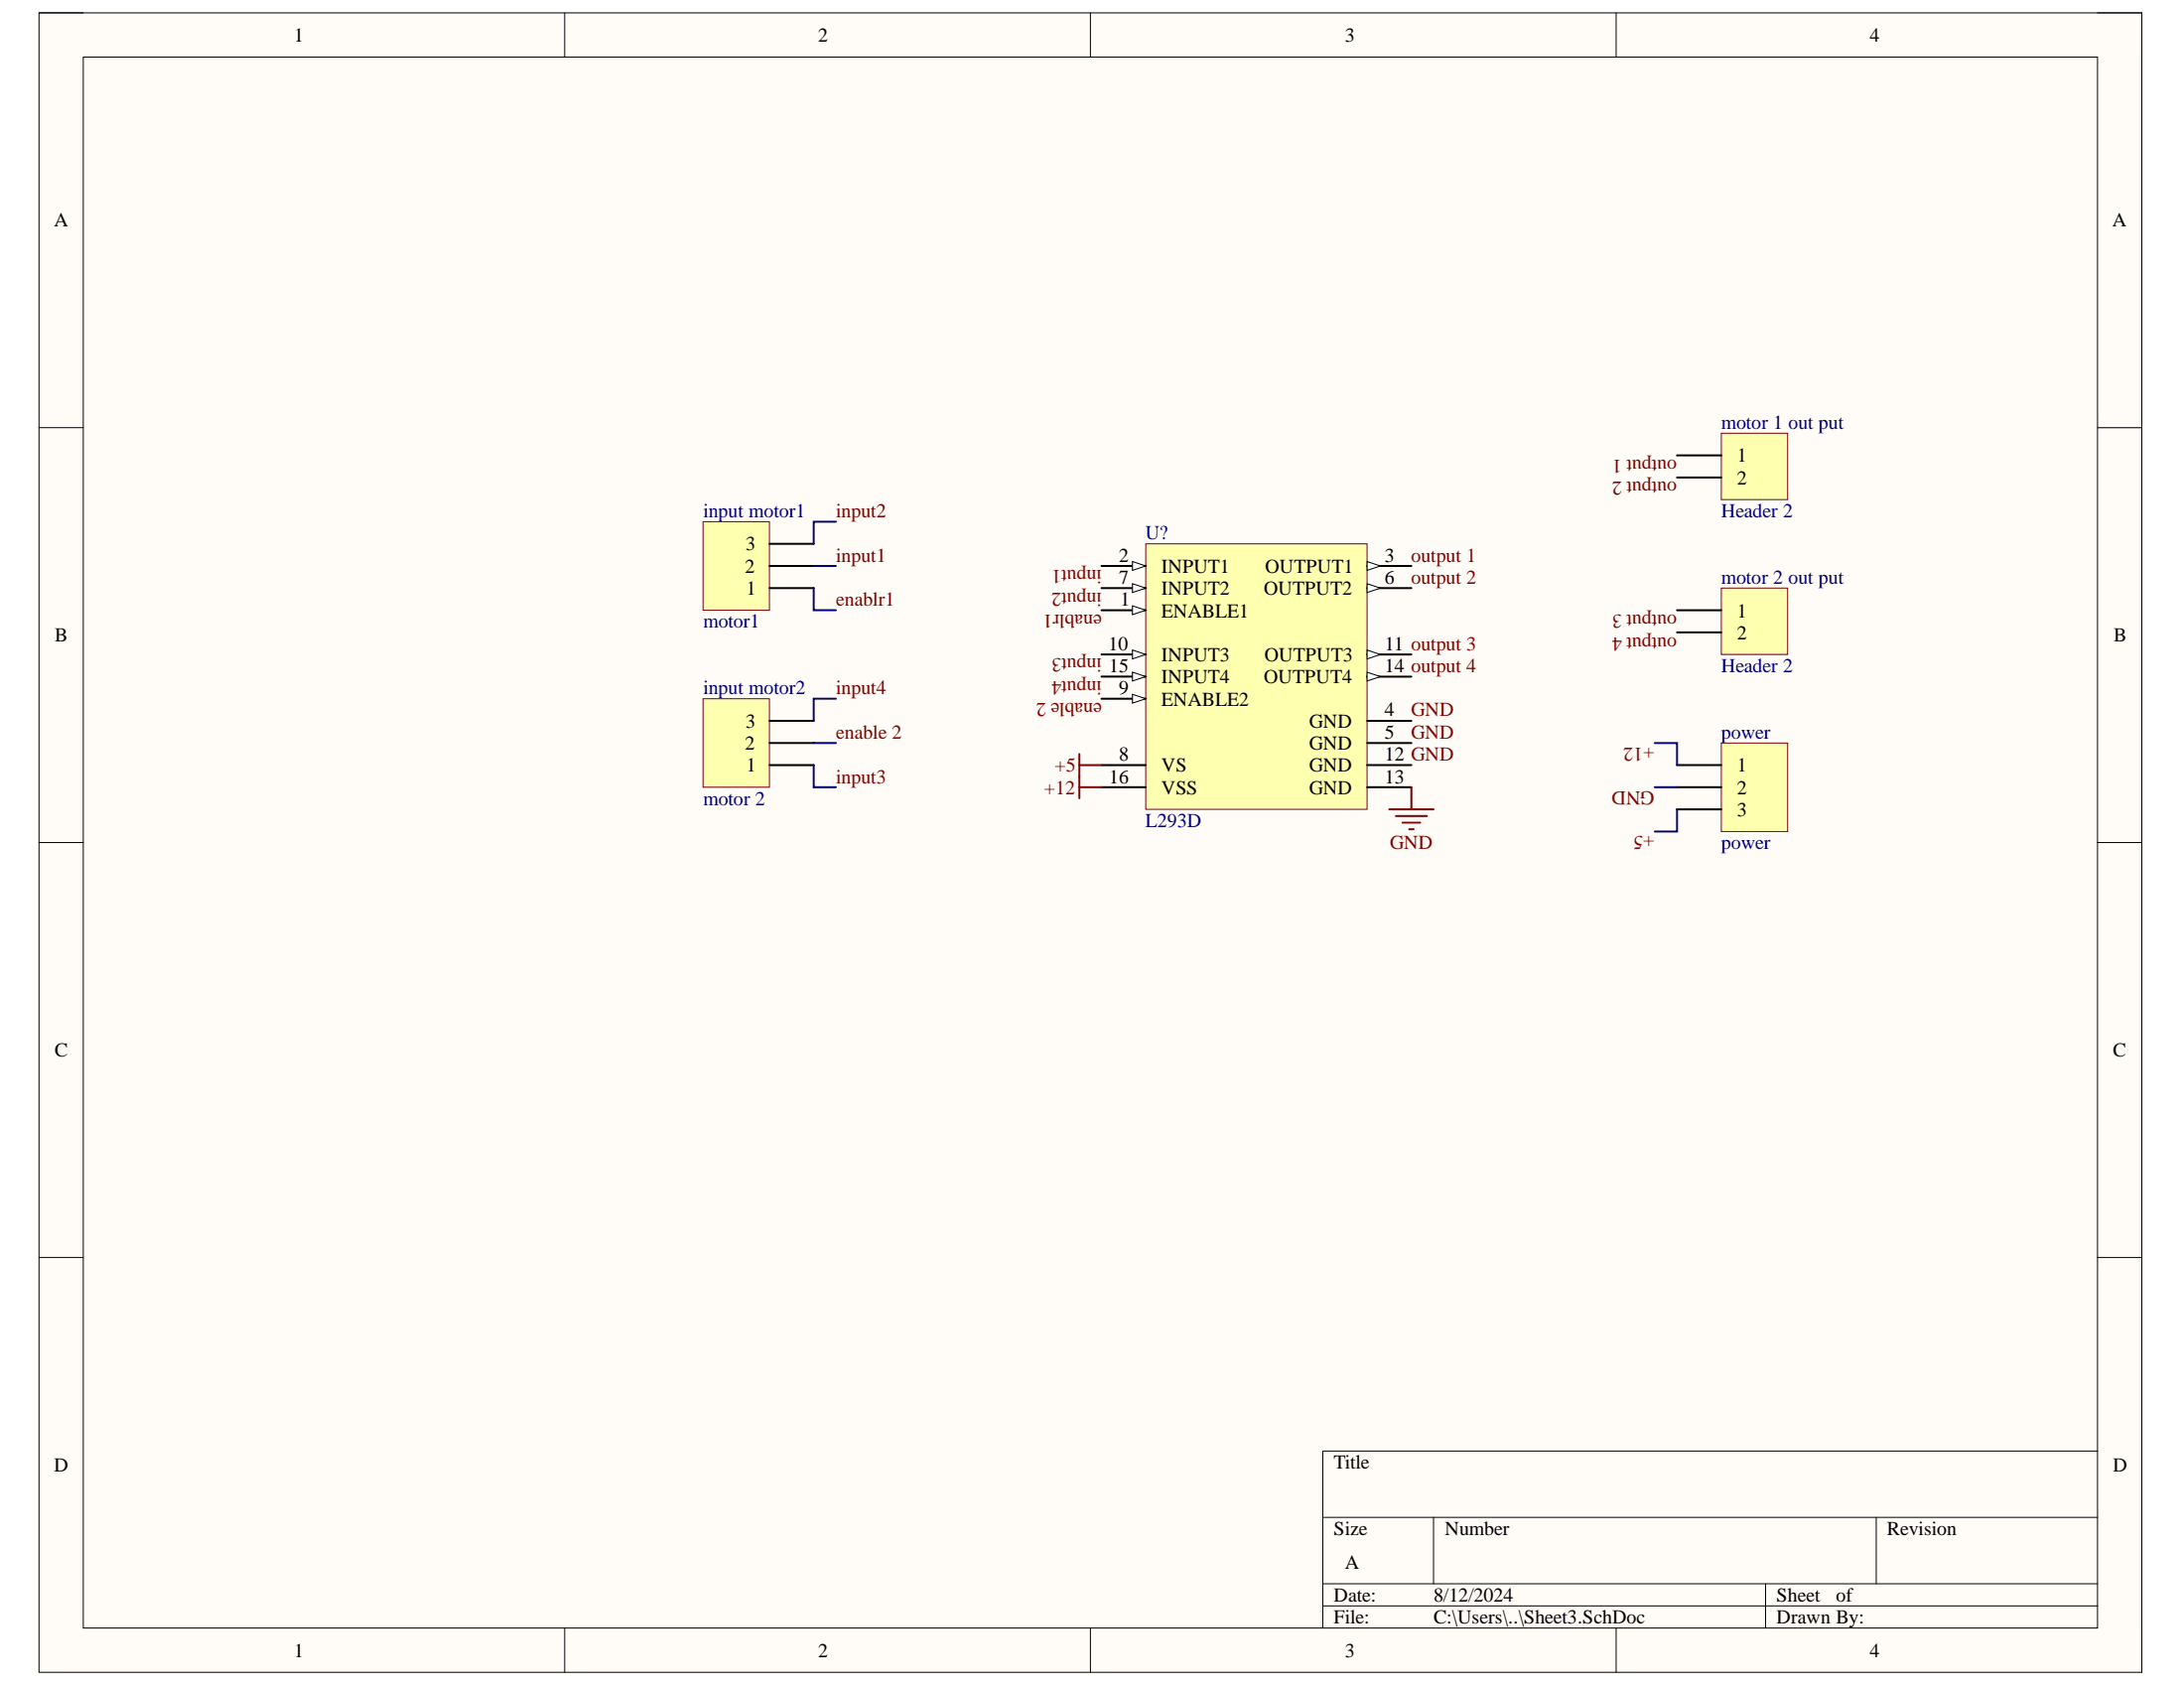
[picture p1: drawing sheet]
<svg xmlns="http://www.w3.org/2000/svg" width="279mm" height="216mm" viewBox="0 0 279 216" stroke-linecap="round" stroke-linejoin="round" font-family="sans-serif">
<path d="M5 1.6h269v212.3h-269z" fill-rule="evenodd" fill="#fffcf8"/>
<path d="M5 1.6h269v212.3h-269z" fill="none" stroke="#000" stroke-width=".13"/>
<path d="M10.7 7.3h257.6v200.9h-257.6z" fill-rule="evenodd" fill="#fffcf8"/>
<g fill="none" stroke="#000" stroke-width=".13">
<path d="M5 1.6h5.7M10.7 7.3h257.6v200.9h-257.6zM72.2 1.6v5.7M139.5 1.6v5.7M206.8 1.6v5.7M268.3 1.6h5.7v5.7M5 54.7h5.7M268.3 54.7h5.7M5 107.8h5.7M268.3 107.8h5.7M5 160.8h5.7M268.3 160.8h5.7"/>
<path d="M169.2 194.1h99.1M183.4 194.1v8.5M240 194.1v8.5M268.3 185.6h-99.1v22.6M72.2 208.2v5.7M139.5 208.2v5.7M169.2 202.6h99.1M169.2 205.4h99.1M206.8 208.2v5.7M225.9 202.6v5.6M274 208.2v5.7"/>
</g>
<path d="M146.6 69.6h28.3v33.9h-28.3z" fill-rule="evenodd" fill="#ffffb0"/>
<path d="M146.6 69.6h28.3v33.9h-28.3z" fill="none" stroke="#800000" stroke-width=".13"/>
<path d="M140.9 78.1h5.7" fill="none" stroke="#000" stroke-width=".25"/>
<path d="M144.9 77.5l1.7 .6-1.7 .5z" fill="#f8fcff"/>
<path d="M144.9 77.5l1.7 .6-1.7 .5z" fill="none" stroke="#000" stroke-width=".13"/>
<path d="M140.9 83.7h5.7" fill="none" stroke="#000" stroke-width=".25"/>
<path d="M144.9 83.1l1.7 .6-1.7 .6z" fill="#f8fcff"/>
<path d="M144.9 83.1l1.7 .6-1.7 .6z" fill="none" stroke="#000" stroke-width=".13"/>
<path d="M174.9 83.7h5.7" fill="none" stroke="#000" stroke-width=".25"/>
<path d="M174.9 83.1l1.7 .6-1.7 .6z" fill="#f8fcff"/>
<path d="M174.9 83.1l1.7 .6-1.7 .6z" fill="none" stroke="#000" stroke-width=".13"/>
<path d="M174.9 97.9h5.7M174.9 86.5h5.7M174.9 100.7h5.7" fill="none" stroke="#000" stroke-width=".25"/>
<path d="M174.9 86l1.7 .5-1.7 .6z" fill="#f8fcff"/>
<path d="M174.9 86l1.7 .5-1.7 .6z" fill="none" stroke="#000" stroke-width=".13"/>
<path d="M140.9 86.5h5.7" fill="none" stroke="#000" stroke-width=".25"/>
<path d="M144.9 86l1.7 .5-1.7 .6z" fill="#f8fcff"/>
<path d="M144.9 86l1.7 .5-1.7 .6z" fill="none" stroke="#000" stroke-width=".13"/>
<path d="M140.9 72.4h5.7M140.9 100.7h5.7" fill="none" stroke="#000" stroke-width=".25"/>
<path d="M144.9 71.8l1.7 .6-1.7 .6z" fill="#f8fcff"/>
<path d="M144.9 71.8l1.7 .6-1.7 .6z" fill="none" stroke="#000" stroke-width=".13"/>
<path d="M174.9 72.4h5.7" fill="none" stroke="#000" stroke-width=".25"/>
<path d="M174.9 71.8l1.7 .6-1.7 .6z" fill="#f8fcff"/>
<path d="M174.9 71.8l1.7 .6-1.7 .6z" fill="none" stroke="#000" stroke-width=".13"/>
<path d="M174.9 75.2h5.7M174.9 92.2h5.7M174.9 95h5.7" fill="none" stroke="#000" stroke-width=".25"/>
<path d="M174.9 74.7l1.7 .5-1.7 .6z" fill="#f8fcff"/>
<path d="M174.9 74.7l1.7 .5-1.7 .6z" fill="none" stroke="#000" stroke-width=".13"/>
<path d="M140.9 75.2h5.7" fill="none" stroke="#000" stroke-width=".25"/>
<path d="M144.9 74.7l1.7 .5-1.7 .6z" fill="#f8fcff"/>
<path d="M144.9 74.7l1.7 .5-1.7 .6z" fill="none" stroke="#000" stroke-width=".13"/>
<path d="M140.9 97.9h5.7M140.9 89.4h5.7" fill="none" stroke="#000" stroke-width=".25"/>
<path d="M144.9 88.8l1.7 .6-1.7 .5z" fill="#f8fcff"/>
<path d="M144.9 88.8l1.7 .6-1.7 .5z" fill="none" stroke="#000" stroke-width=".13"/>
<path d="M220.2 95h8.5v11.3h-8.5z" fill-rule="evenodd" fill="#ffffb0"/>
<path d="M220.2 95h8.5v11.3h-8.5z" fill="none" stroke="#800000" stroke-width=".13"/>
<path d="M214.5 97.9h5.7M214.5 100.7h5.7M214.5 103.5h5.7" fill="none" stroke="#000" stroke-width=".25"/>
<path d="M138.1 96.4v5.7M138.1 97.9h2.8M138.1 100.7h2.8M177.7 103.5h5.7M178.6 104.4h3.9M179.4 105.2h2.3M180.3 106.1h.5M180.6 100.7v2.8" fill="none" stroke="#800000" stroke-width=".25"/>
<path d="M89.9 89.4h8.5v11.3h-8.5z" fill-rule="evenodd" fill="#ffffb0"/>
<path d="M89.9 89.4h8.5v11.3h-8.5z" fill="none" stroke="#800000" stroke-width=".13"/>
<path d="M98.4 97.9h5.7M98.4 95h5.7M98.4 92.2h5.7" fill="none" stroke="#000" stroke-width=".25"/>
<path d="M89.9 66.7h8.5v11.4h-8.5z" fill-rule="evenodd" fill="#ffffb0"/>
<path d="M89.9 66.7h8.5v11.4h-8.5z" fill="none" stroke="#800000" stroke-width=".13"/>
<path d="M98.4 75.2h5.7M98.4 72.4h5.7M98.4 69.6h5.7" fill="none" stroke="#000" stroke-width=".25"/>
<path d="M220.2 55.4h8.5v8.5h-8.5z" fill-rule="evenodd" fill="#ffffb0"/>
<path d="M220.2 55.4h8.5v8.5h-8.5z" fill="none" stroke="#800000" stroke-width=".13"/>
<path d="M214.5 58.2h5.7M214.5 61.1h5.7" fill="none" stroke="#000" stroke-width=".25"/>
<path d="M220.2 75.2h8.5v8.5h-8.5z" fill-rule="evenodd" fill="#ffffb0"/>
<path d="M220.2 75.2h8.5v8.5h-8.5z" fill="none" stroke="#800000" stroke-width=".13"/>
<path d="M214.5 78.1h5.7M214.5 80.9h5.7" fill="none" stroke="#000" stroke-width=".25"/>
<path d="M104.1 75.2v2.9h2.8M104.1 72.4h2.8M106.9 66.7h-2.8v2.9M104.1 97.9v2.8h2.8M104.1 95h2.8M106.9 89.4h-2.8v2.8M211.7 95h2.8v2.9M211.7 100.7h2.8M214.5 103.5v2.8h-2.8" fill="none" stroke="#000080" stroke-width=".25"/>
<g font-size="2.5">
<text x="37.6" y="5.3">1</text>
<text x="104.7" y="5.3">2</text>
<text x="172.1" y="5.3">3</text>
<text x="239.2" y="5.3">4</text>
<text x="6.9" y="29">A</text>
<text x="270.2" y="29">A</text>
<text x="222.2" y="59.1">1</text>
<text x="222.2" y="62">2</text>
<text x="95.4" y="70.4">3</text>
<text x="143.2" y="71.8">2</text>
<text x="177.1" y="71.8">3</text>
<text x="95.3" y="73.3">2</text>
<text x="95.5" y="76.1">1</text>
<text x="143.2" y="74.6">7</text>
<text x="143.3" y="77.5">1</text>
<text x="148.6" y="73.3">INPUT1</text>
<text x="148.6" y="76.1">INPUT2</text>
<text x="161.7" y="76.1">OUTPUT2</text>
<text x="161.8" y="73.3">OUTPUT1</text>
<text x="177.1" y="74.6">6</text>
<text x="7" y="82.1">B</text>
<text x="141.8" y="83.2">10</text>
<text x="148.6" y="78.9">ENABLE1</text>
<text x="177.1" y="83.2">11 output 3</text>
<text x="222.2" y="78.9">1</text>
<text x="222.2" y="81.7">2</text>
<text x="270.4" y="82.1">B</text>
<text x="141.9" y="86">15</text>
<text x="143.2" y="88.8">9</text>
<text x="148.6" y="84.6">INPUT3</text>
<text x="148.6" y="87.4">INPUT4</text>
<text x="161.7" y="87.4">OUTPUT4</text>
<text x="161.8" y="84.6">OUTPUT3</text>
<text x="177.1" y="86">14 output 4</text>
<text x="95.3" y="95.9">2</text>
<text x="95.4" y="93.1">3</text>
<text x="148.6" y="90.3">ENABLE2</text>
<text x="167.5" y="93.1">GND</text>
<text x="167.5" y="95.9">GND</text>
<text x="177.1" y="91.6">4</text>
<text x="177.1" y="94.5">5</text>
<text x="95.5" y="98.7">1</text>
<text x="141.9" y="100.1">16</text>
<text x="143.2" y="97.3">8</text>
<text x="148.6" y="101.6">VSS</text>
<text x="148.6" y="98.7">VS</text>
<text x="167.5" y="98.7">GND</text>
<text x="167.5" y="101.6">GND</text>
<text x="177.1" y="97.3">12 GND</text>
<text x="177.1" y="100.1">13</text>
<text x="222.2" y="98.7">1</text>
<text x="222.2" y="101.6">2</text>
<text x="222.2" y="104.4">3</text>
<text x="7" y="135.1">C</text>
<text x="270.3" y="135.1">C</text>
<text x="6.9" y="188.2">D</text>
<text x="170.6" y="187.9">Title</text>
<text x="270.3" y="188.2">D</text>
<text x="170.6" y="196.3">Size</text>
<text x="184.8" y="196.3">Number</text>
<text x="241.4" y="196.3">Revision</text>
<text x="172.1" y="200.6">A</text>
<text x="170.6" y="204.9">Date:</text>
<text x="170.6" y="207.6">File:</text>
<text x="183.4" y="204.9">8/12/2024</text>
<text x="183.4" y="207.6">C:\Users\..\Sheet3.SchDoc</text>
<text x="227.3" y="204.9">Sheet</text>
<text x="227.3" y="207.6">Drawn By:</text>
<text x="234.9" y="204.9">of</text>
<text x="37.6" y="211.9">1</text>
<text x="104.7" y="211.9">2</text>
<text x="172.1" y="211.9">3</text>
<text x="239.2" y="211.9">4</text>
</g>
<g font-size="2.5" fill="#800000">
<text x="214.5" y="58.8" transform="rotate(-180 214.5 58.8)">output 1</text>
<text x="214.5" y="61.6" transform="rotate(-180 214.5 61.6)">output 2</text>
<text x="107" y="71.8">input1</text>
<text x="107" y="66.2">input2</text>
<text x="180.5" y="71.8">output 1</text>
<text x="107" y="77.5">enablr1</text>
<text x="141" y="75.8" transform="rotate(-180 141 75.8)">input2</text>
<text x="141" y="72.9" transform="rotate(-180 141 72.9)">input1</text>
<text x="180.5" y="74.6">output 2</text>
<text x="141" y="78.6" transform="rotate(-180 141 78.6)">enablr1</text>
<text x="214.5" y="78.6" transform="rotate(-180 214.5 78.6)">output 3</text>
<text x="214.5" y="81.5" transform="rotate(-180 214.5 81.5)">output 4</text>
<text x="107" y="88.8">input4</text>
<text x="141" y="84.3" transform="rotate(-180 141 84.3)">input3</text>
<text x="141" y="87.1" transform="rotate(-180 141 87.1)">input4</text>
<text x="141" y="89.9" transform="rotate(-180 141 89.9)">enable 2</text>
<text x="107" y="94.5">enable 2</text>
<text x="180.5" y="94.5">GND</text>
<text x="180.5" y="91.6">GND</text>
<text x="211.6" y="95.6" transform="rotate(-180 211.6 95.6)">+12</text>
<text x="107" y="100.1">input3</text>
<text x="133.6" y="101.6">+12</text>
<text x="135" y="98.7">+5</text>
<text x="211.6" y="101.2" transform="rotate(-180 211.6 101.2)">GND</text>
<text x="211.6" y="106.9" transform="rotate(-180 211.6 106.9)">+5</text>
<text x="177.8" y="108.6">GND</text>
</g>
<g font-size="2.5" fill="#000080">
<text x="220.2" y="54.9">motor 1 out put</text>
<text x="90" y="66.2">input motor1</text>
<text x="146.5" y="69">U?</text>
<text x="220.2" y="66.2">Header 2</text>
<text x="220.2" y="74.6">motor 2 out put</text>
<text x="90" y="80.3">motor1</text>
<text x="90" y="88.8">input motor2</text>
<text x="220.2" y="86">Header 2</text>
<text x="220.2" y="94.5">power</text>
<text x="90" y="102.9">motor 2</text>
<text x="146.5" y="105.8">L293D</text>
<text x="220.2" y="108.6">power</text>
</g>
</svg>
